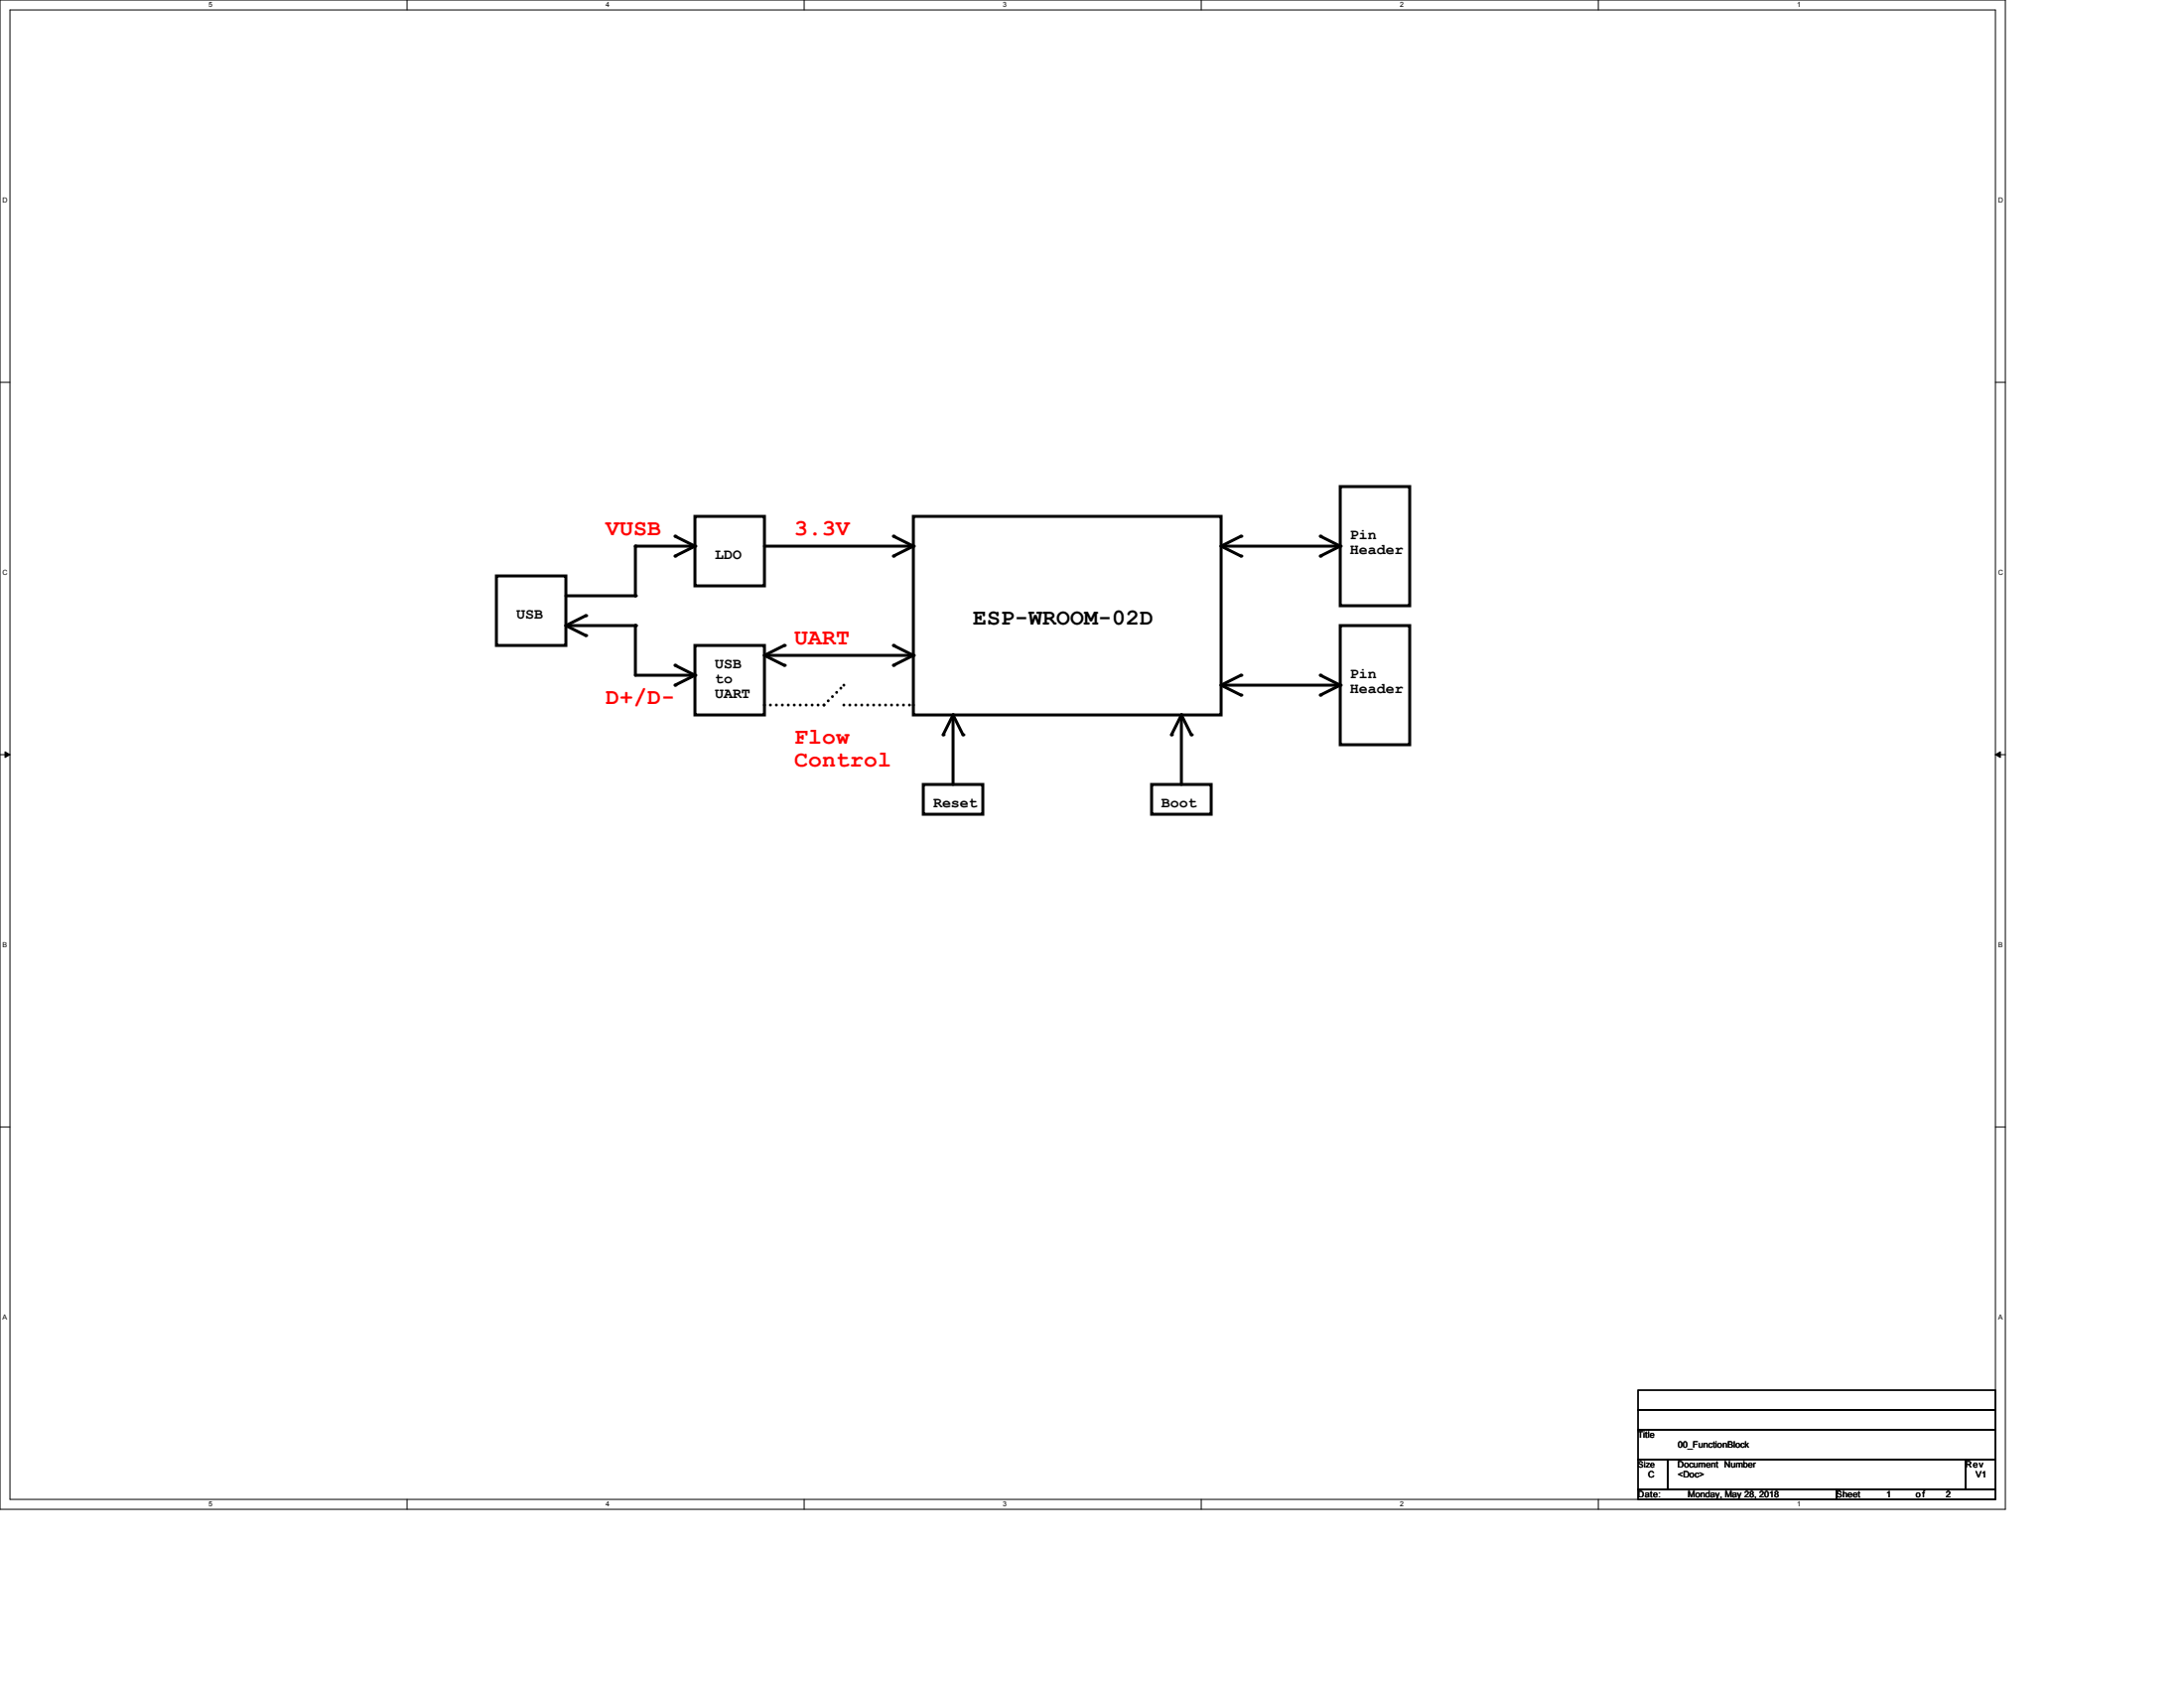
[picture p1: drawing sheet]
<svg xmlns="http://www.w3.org/2000/svg" width="559mm" height="432mm" viewBox="0 0 559 432" stroke-linecap="round" stroke-linejoin="round" font-family="sans-serif">
<path d="M0 0h513.1v386.1h-513.1zM2.6 2.6h508v381h-508z" fill="none" stroke="#000" stroke-width=".25"/>
<g fill="#fff">
<path d="M53.4 .3h1v2h-1z"/>
<path d="M53.4 383.8h1v2h-1z"/>
</g>
<path d="M104.2 0v2.6M104.2 383.6v2.5" fill="none" stroke="#000" stroke-width=".25"/>
<g fill="#fff">
<path d="M155 .3h1v2h-1z"/>
<path d="M155 383.8h1v2h-1z"/>
</g>
<path d="M205.8 0v2.6M205.8 383.6v2.5" fill="none" stroke="#000" stroke-width=".25"/>
<g fill="#fff">
<path d="M256.6 .3h1v2h-1z"/>
<path d="M256.6 383.8h1v2h-1z"/>
</g>
<path d="M307.4 0v2.6M307.4 383.6v2.5" fill="none" stroke="#000" stroke-width=".25"/>
<g fill="#fff">
<path d="M358.2 .3h1v2h-1z"/>
<path d="M358.2 383.8h1v2h-1z"/>
</g>
<path d="M409 0v2.6M409 383.6v2.5" fill="none" stroke="#000" stroke-width=".25"/>
<g fill="#fff">
<path d="M459.8 .3h1v2h-1z"/>
<path d="M459.8 383.8h1v2h-1z"/>
<path d="M.6 50.2h1.4v2h-1.4z"/>
<path d="M511.2 50.2h1.3v2h-1.3z"/>
<path d="M.6 145.4h1.4v2.1h-1.4z"/>
<path d="M511.2 145.4h1.3v2.1h-1.3z"/>
</g>
<path d="M0 97.8h2.6M510.6 97.8h2.5" fill="none" stroke="#000" stroke-width=".25"/>
<g fill="#fff">
<path d="M.6 240.7h1.3v2h-1.3z"/>
<path d="M511.2 240.7h1.2v2h-1.2z"/>
</g>
<path d="M0 193.1h2.6M510.6 193.1h2.5" fill="none" stroke="#000" stroke-width=".25"/>
<path d="M1.3 192.3l1.3 .8-1.3 .7zM510.6 193.1l1.2-.8v1.5z" fill="#000" stroke="#000" stroke-width=".25"/>
<g fill="#fff">
<path d="M.6 335.9h1.3v2.1h-1.3z"/>
<path d="M511.2 335.9h1.2v2.1h-1.2z"/>
</g>
<path d="M0 288.3h2.6M510.6 288.3h2.5M419.1 355.6h91.5v5.1h-91.5zM419.1 360.7h91.5v5.1h-91.5zM419.1 365.8h91.5v7.6h-91.5zM419.1 373.4h7.6v7.6h-7.6zM426.7 373.4h76.2v7.6h-76.2zM502.9 373.4h7.7v7.6h-7.7zM419.1 381h50.8v2.6h-50.8zM469.9 381h40.7v2.6h-40.7z" fill="none" stroke="#000" stroke-width=".25"/>
<g fill="none" stroke="#000" stroke-width=".76">
<path d="M172.7 137.2l5.1 2.5M177.8 132.1h17.8v17.8h-17.8zM177.8 139.7h-15.2v12.7h-17.8M177.8 139.7l-5.1 2.6M195.6 139.7h38.1M228.6 137.2l5.1 2.5M233.7 132.1h78.7v50.8h-78.7zM233.7 139.7l-5.1 2.6M312.4 139.7h30.5M312.4 139.7l5.1 2.6M317.5 137.2l-5.1 2.5M337.8 137.2l5.1 2.5"/>
<path d="M342.9 124.5h17.8v30.5h-17.8zM342.9 139.7l-5.1 2.6M127 147.3h17.8v17.8h-17.8zM149.9 157.5l-5.1 2.5M144.8 160h17.8v12.7h15.2M144.8 160l5.1 2.6M172.7 170.2l5.1 2.5M177.8 165.1h17.8v17.8h-17.8zM177.8 172.7l-5.1 2.6M195.6 167.7h38.1M195.6 167.7l5.1 2.5M200.7 165.1l-5.1 2.6"/>
<path d="M228.6 165.1l5.1 2.6M233.7 167.7l-5.1 2.5M312.4 175.3h30.5M312.4 175.3l5.1 2.5M317.5 172.7l-5.1 2.6M337.8 172.7l5.1 2.6M342.9 160h17.8v30.5h-17.8zM342.9 175.3l-5.1 2.5M243.9 182.9l-2.6 5.1M243.9 182.9l2.5 5.1M243.9 182.9v17.8M302.3 182.9l-2.6 5.1"/>
<path d="M302.3 182.9l2.5 5.1M302.3 182.9v17.8M236.2 200.7h15.3v7.6h-15.3zM294.7 200.7h15.2v7.6h-15.2z"/>
</g>
<g fill="#000">
<circle cx="162.6" cy="139.7" r=".38"/>
<circle cx="172.7" cy="137.2" r=".38"/>
<circle cx="177.8" cy="139.7" r=".38"/>
<circle cx="228.6" cy="137.2" r=".38"/>
<circle cx="233.7" cy="139.7" r=".38"/>
<circle cx="317.5" cy="137.2" r=".38"/>
<circle cx="337.8" cy="137.2" r=".38"/>
<circle cx="342.9" cy="139.7" r=".38"/>
<circle cx="149.9" cy="157.5" r=".38"/>
<circle cx="162.6" cy="152.4" r=".38"/>
<circle cx="172.7" cy="142.3" r=".38"/>
<circle cx="228.6" cy="142.3" r=".38"/>
<circle cx="317.5" cy="142.3" r=".38"/>
<circle cx="337.8" cy="142.3" r=".38"/>
<circle cx="149.9" cy="162.6" r=".38"/>
<circle cx="162.6" cy="160" r=".38"/>
<circle cx="172.7" cy="170.2" r=".38"/>
<circle cx="172.7" cy="175.3" r=".38"/>
<circle cx="177.8" cy="172.7" r=".38"/>
<circle cx="200.7" cy="165.1" r=".38"/>
<circle cx="200.7" cy="170.2" r=".38"/>
<circle cx="228.6" cy="165.1" r=".38"/>
<circle cx="228.6" cy="170.2" r=".38"/>
<circle cx="233.7" cy="167.7" r=".38"/>
<circle cx="317.5" cy="172.7" r=".38"/>
<circle cx="317.5" cy="177.8" r=".38"/>
<circle cx="337.8" cy="172.7" r=".38"/>
<circle cx="337.8" cy="177.8" r=".38"/>
<circle cx="342.9" cy="175.3" r=".38"/>
<circle cx="241.3" cy="188" r=".38"/>
<circle cx="243.9" cy="182.9" r=".38"/>
<circle cx="246.4" cy="188" r=".38"/>
<circle cx="299.7" cy="188" r=".38"/>
<circle cx="302.3" cy="182.9" r=".38"/>
<circle cx="304.8" cy="188" r=".38"/>
</g>
<path d="M195.6 180.4h15.2M210.8 180.4l5.1-5.1M215.9 180.4h17.8" fill="none" stroke="#000" stroke-width=".76" stroke-dasharray="0 1.5"/>
<g fill="#000" stroke-dasharray="0 1.5">
<circle cx="215.9" cy="175.3" r=".38"/>
<circle cx="210.8" cy="180.4" r=".38"/>
<circle cx="233.7" cy="180.4" r=".38"/>
</g>
<g font-size="5.8" fill="#f00">
<text x="155" y="137">VUSB</text>
<text x="203.2" y="137">3.3V</text>
<text x="203.2" y="164.9">UART</text>
<text x="155" y="180.1">D+/D-</text>
<text x="203.2" y="190.3">Flow</text>
<text x="203.2" y="196.1">Control</text>
</g>
<text font-size="5.8" x="248.9" y="159.8">ESP-WROOM-02D</text>
<g font-size="3.8">
<text x="345.4" y="137.8">Pin</text>
<text x="182.9" y="142.9">LDO</text>
<text x="345.4" y="141.6">Header</text>
<text x="132.1" y="158.1">USB</text>
<text x="182.9" y="170.8">USB</text>
<text x="345.4" y="173.4">Pin</text>
<text x="182.9" y="174.6">to</text>
<text x="182.9" y="178.4">UART</text>
<text x="345.4" y="177.2">Header</text>
<text x="238.8" y="206.4">Reset</text>
<text x="297.2" y="206.4">Boot</text>
</g>
<g font-size="2.3">
<text x="419.1" y="367.8">Title</text>
<text x="429.3" y="370.4">00_FunctionBlock</text>
<text x="421.7" y="378">C</text>
<text x="429.3" y="375.4">Document Number</text>
<text x="429.3" y="378">&lt;Doc&gt;</text>
<text x="502.9" y="375.4">Rev</text>
<text x="505.5" y="378">V1</text>
<text x="419.1" y="383.1">Date:</text>
<text x="431.8" y="383.1">Monday, May 28, 2018</text>
<text x="469.9" y="383.1">Sheet</text>
<text x="482.6" y="383.1">1</text>
<text x="490.2" y="383.1">of</text>
<text x="497.9" y="383.1">2</text>
</g>
<text font-size="2.2" x="419.1" y="375.4">Size</text>
<g font-size="1.8">
<text x="53.4" y="1.9">5</text>
<text x="155" y="1.9">4</text>
<text x="256.6" y="1.9">3</text>
<text x="358.2" y="1.9">2</text>
<text x="459.8" y="1.9">1</text>
<text x=".6" y="51.8">D</text>
<text x="511.2" y="51.8">D</text>
<text x=".6" y="147.1">C</text>
<text x="511.2" y="147.1">C</text>
<text x=".6" y="242.3">B</text>
<text x="511.2" y="242.3">B</text>
<text x=".6" y="337.6">A</text>
<text x="511.2" y="337.6">A</text>
<text x="53.4" y="385.4">5</text>
<text x="155" y="385.4">4</text>
<text x="256.6" y="385.4">3</text>
<text x="358.2" y="385.4">2</text>
<text x="459.8" y="385.4">1</text>
</g>
</svg>
